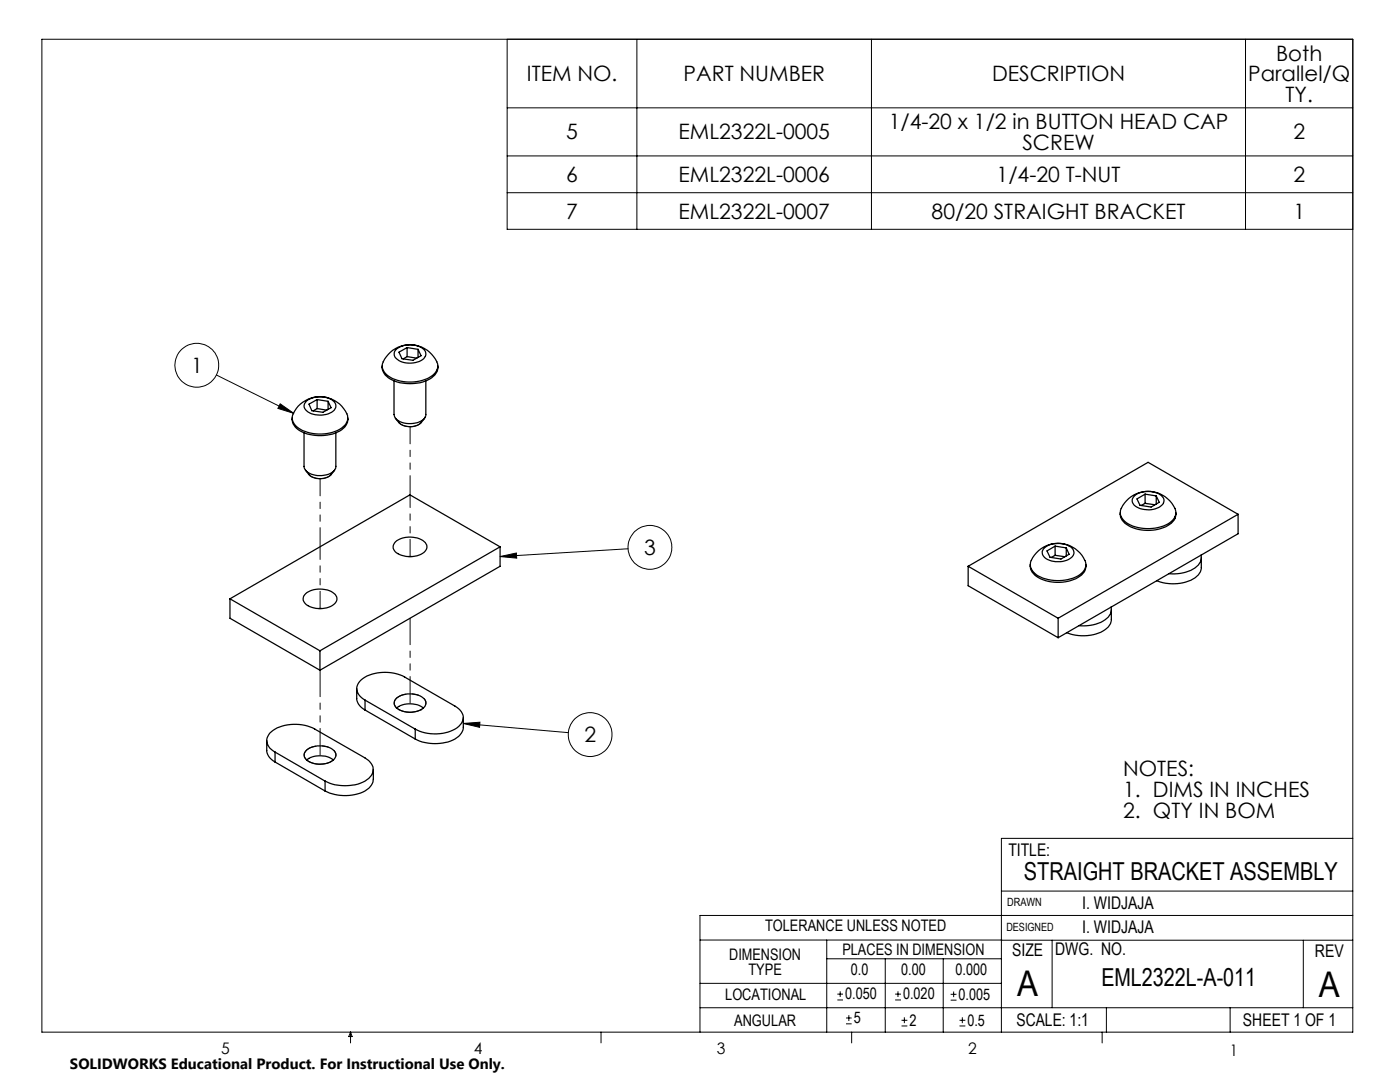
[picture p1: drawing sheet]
<svg xmlns="http://www.w3.org/2000/svg" width="279mm" height="216mm" viewBox="0 0 279 216" stroke-linecap="round" stroke-linejoin="round" font-family="sans-serif">
<g fill="none" stroke="#000" stroke-width=".2">
<path d="M8.4 7.8h261.6v198.2h-261.6zM101.2 7.8v38h168.8M127.1 7.8v38M173.9 7.8v38M248.6 7.8v38M101.2 31.1h168.8M101.2 38.5h168.8M101.2 21.5h168.8M43.2 74.8l15.4 7.7M55.9 80.6l2.7 1.9-3.1-1zM99.8 111.1l3.2-.8 .1 1.1zM125.3 109.5l-25.5 1.6"/>
<path d="M92.5 144.4l20.9 1.8M92.5 144.4l3.3-.3-.1 1zM199.8 177.8h70.2M270 167.3h-70.2v38.7M139.7 187.6h60.2M139.7 196.2h60.1M165 187.6v18.4M165 191.3h34.8M167.1 199.5h1.1M167.1 198.4h1.1M167.7 197.8v1.1M176.7 191.3v14.7"/>
<path d="M178.6 199.5h1.2M178.6 198.4h1.2M179.2 197.8v1.1M188.2 191.3v14.7M189.7 199.6h1.2M189.7 198.4h1.2M190.3 197.8v1.2M199.8 187.6h70.2M210 187.6v13.5M260.1 187.6v13.5M270 182.7h-130.3v23.3M70 206v2.1"/>
<path d="M70 206l.3 .8h-.7zM119.9 206v2.1M139.7 201.1h130.3M168.8 204.3h1.2M168.8 203.1h1.2M169.4 202.6v1.1M170 206v2.1M179.9 204.7h1.2M179.9 203.6h1.2M180.5 203v1.2M191.5 204.7h1.2M191.5 203.6h1.2"/>
<path d="M192.1 203v1.2M220 206v2.1M220.8 201.1v4.9M245.5 201.1v4.9"/>
<circle cx="39.3" cy="72.9" r="4.4"/>
<circle cx="129.7" cy="109.2" r="4.4"/>
<circle cx="117.8" cy="146.6" r="4.4"/>
</g>
<path d="M99.8 111.1l3.2-.8 .1 1.1zM92.5 144.4l3.3-.3-.1 1zM55.9 80.6l2.7 1.9-3.1-1z" fill="#000"/>
<g fill="none" stroke="#000" stroke-width=".25">
<path d="M63.3 79.7l-1.6 .9 .5 1.4 2.3 .3 1.6-.9-.6-1.3M63.3 79.7l2.2 .4M63.3 79.7v1.8M76.3 73a3.1 3.1 0 0 0 2.5 3.1 8.4 8.4 0 0 0 7.7-1l.3-.3 .5-.9 .1-.9M77.9 70.3a5.8 5.8 0 0 1 9.5 2.5 3.2 3.2 0 0 1-2.6 2.9 8.3 8.3 0 0 1-7.6-.9 2.14 2.14 0 0 1-.4-3.2zM78.6 76v6.7a2.43 2.43 0 0 0 2.5 1.8 3.5 3.5 0 0 0 3.9-1.6v-6.9M79.2 69.6a4.6 4.6 0 0 1 5.5 .2 1.48 1.48 0 0 1-1.1 2.3 4.1 4.1 0 0 1-4.9-1.1v-.7zM81.2 69.4l-1.6 .9 .6 1.3 2.2 .3 1.6-.9-.6-1.3M81.2 69.4l2.2 .3M81.2 71.2l2 .3M81.2 71.2l-.7 .4M81.2 69.4v1.8"/>
<path d="M83.4 69.7v1.6M58.3 83.4a3.1 3.1 0 0 0 2.6 3 8.4 8.4 0 0 0 7.6-.9l.3-.3 .6-1v-.8M59.5 81a5.8 5.8 0 0 1 9.9 2.2 3.1 3.1 0 0 1-2.5 2.9 8.2 8.2 0 0 1-7.7-1 2.13 2.13 0 0 1-.4-3.1zM60.7 86.4v6.7a2.25 2.25 0 0 0 2.2 1.7 3.7 3.7 0 0 0 4.1-1.4v-7M61 93.8l.6 .9a3.4 3.4 0 0 0 4.5 0l.7-.9M61.1 80a4.4 4.4 0 0 1 5.7 .3 1.37 1.37 0 0 1-.9 2.1 4.2 4.2 0 0 1-5.1-.9l-.1-.7zM63.3 81.5l-.8 .5M63.3 81.5l1.9 .3M65.5 80.1v1.6M78.9 83.5l.7 .8a3.5 3.5 0 0 0 4.5 0l.6-.8M225.2 99.5a5.8 5.8 0 0 1 9.5 2.6 3.2 3.2 0 0 1-2.6 2.9 8.1 8.1 0 0 1-7.9-1.2 2.32 2.32 0 0 1 .2-3.4zM226.3 99.1a4.5 4.5 0 0 1 5.7 0 1.33 1.33 0 0 1-.7 2.1 4.5 4.5 0 0 1-5.1-.7l-.2-.7z"/>
<path d="M228.5 98.6l-1.6 1 .6 1.2 2.2 .4 1.7-1-.6-1.2M228.5 98.6l2.3 .4M228.5 98.6v1.8M230.8 99v1.6M45.9 119.5l18 10.4M45.9 119.5v3.9l18 10.3M61 118.5a4.9 4.9 0 0 1 5.9 .1 1.5 1.5 0 0 1-.9 2.4 4.7 4.7 0 0 1-5.3-.8l-.2-.7 .1-.5zM79 108.1a4.9 4.9 0 0 1 5.9 .2 1.5 1.5 0 0 1-.9 2.3 4.7 4.7 0 0 1-5.3-.7l-.2-.8zM81.6 111.1h.5M99.8 109.1l-18-10.4-35.9 20.8M99.8 109.1l-35.9 20.8M99.8 109.1v3.9l-35.9 20.7"/>
<path d="M193.2 113l18 10.4M193.2 113v3.9l18 10.3M205.6 112.6a3.4 3.4 0 0 0 3 3.3 8.3 8.3 0 0 0 7.2-1.1l.7-1 .2-1.2M206.8 110.3a5.8 5.8 0 0 1 9.9 2.2 3.2 3.2 0 0 1-2.5 2.9 8.4 8.4 0 0 1-7.7-1 2.35 2.35 0 0 1-.1-3.6zM208.2 109.5a4.4 4.4 0 0 1 5.9 .1 1.42 1.42 0 0 1-1 2.1 4.5 4.5 0 0 1-4.8-.7l-.3-.7zM210.6 109l-1.6 .9 .6 1.3 2.1 .3 1.7-.9-.6-1.3M210.6 109l2.2 .3M210.6 110.8l-.8 .4M210.6 110.8l1.9 .3M210.6 109v1.8M212.8 109.3v1.6M223.6 102.3a2.92 2.92 0 0 0 2 2.8 8.4 8.4 0 0 0 8.2-.7l.7-.9 .2-1.2"/>
<path d="M228.5 100.4l2 .3M228.5 100.4l-.7 .5M239.7 110.8a2.83 2.83 0 0 1-2 3 9 9 0 0 1-4.4 .7M239.7 111.3v1.9a3.2 3.2 0 0 1-2.5 2.8 9.1 9.1 0 0 1-6.3-.1M247.1 102.6l-18-10.3-35.9 20.7M247.1 102.6l-35.9 20.8M247.1 102.6v3.9l-35.9 20.7M63.6 121.4h.5M63.9 129.9v3.8M71.2 137.4v2a2.84 2.84 0 0 0 1.6 2.3M72.8 139.7a2.4 2.4 0 0 1-1.2-3.5 7.3 7.3 0 0 1 7.2-1.8l1.6 .5 10.4 6a2.4 2.4 0 0 1 1.3 3.5 7.3 7.3 0 0 1-7.3 1.8l-1.9-.7M72.8 139.7l10.1 5.8"/>
<path d="M72.8 139.7v2M79.2 139.3a4.4 4.4 0 0 1 5.6 .4 1.48 1.48 0 0 1-1.1 2 4.4 4.4 0 0 1-4.8-.7l-.2-.5v-.5zM211.2 123.4v3.8M221.7 121.1a2.83 2.83 0 0 1-2 3.1 9 9 0 0 1-4.4 .6M221.8 121.6v2a3.2 3.2 0 0 1-2.6 2.7 9.1 9.1 0 0 1-6.3 0M53.2 147.8v2a2.84 2.84 0 0 0 1.7 2.2M54.9 150.1a2.4 2.4 0 0 1-1.3-3.5 7.3 7.3 0 0 1 7.3-1.9l1.5 .5 10.4 6a2.45 2.45 0 0 1 1.7 2.3 2.45 2.45 0 0 1-1.7 2.4 9.1 9.1 0 0 1-7.9 0M54.9 150.1l10 5.8M54.9 150.1v1.9M54.9 152l10 5.8M61.2 151.7a4.6 4.6 0 0 1 5.3 0M61.2 149.6a4.7 4.7 0 0 1 5.5 .2 1.44 1.44 0 0 1-.9 2.3 4.2 4.2 0 0 1-5-1l-.1-.7z"/>
<path d="M64.9 155.9v1.9M72.8 141.7l10.1 5.8M74.5 153.6v1.9a3.5 3.5 0 0 1-3.1 2.9 9.1 9.1 0 0 1-6.5-.6M79.2 141.3a4.6 4.6 0 0 1 5.3 0M82.9 145.5v2M92.5 143.2v1.9a3.6 3.6 0 0 1-3.1 3 9.3 9.3 0 0 1-6.5-.6"/>
</g>
<path d="M61.6 151.9a4.5 4.5 0 0 0 5.2-.5 1.37 1.37 0 0 0-.8-2.1 4.4 4.4 0 0 0-5.1 .7 1.35 1.35 0 0 0 .7 1.9M79.6 141.6a4.5 4.5 0 0 0 5.2-.6 1.37 1.37 0 0 0-.9-2.1 4.4 4.4 0 0 0-5.1 .8 1.35 1.35 0 0 0 .8 1.9" fill="none" stroke="#000" stroke-width=".2" stroke-dasharray="6.3 1.3 1.3 1.3 1.3 1.3" stroke-dashoffset="1.5"/>
<path d="M66.1 94.7a3.4 3.4 0 0 1-4.4 0M84.1 84.3a3.4 3.4 0 0 1-4.5 0" fill="none" stroke="#000" stroke-width=".2" stroke-dasharray="6.3 1.3 1.3 1.3 1.3 1.3"/>
<path d="M63.9 95.5v25.9M81.8 85.1v26" fill="none" stroke="#000" stroke-width=".2" stroke-dasharray="6.3 1.3 1.3 1.3 1.3 1.3" stroke-dashoffset="2.9"/>
<path d="M63.9 133.7v16.9M81.8 123.4v16.9" fill="none" stroke="#000" stroke-width=".2" stroke-dasharray="6.3 1.3 1.3 1.3 1.3 1.3" stroke-dashoffset="1.1"/>
<g font-size="7.1">
<text x="203" y="198.7">A</text>
<text x="263.2" y="198.9">A</text>
</g>
<g font-size="4.9">
<text x="204.3" y="175.7">STRAIGHT BRACKET ASSEMBLY</text>
<text x="219.8" y="196.7">EML2322L-A-011</text>
</g>
<g font-size="4.2">
<text x="105.1" y="16.2">ITEM NO.</text>
<text x="136.4" y="16.2">PART NUMBER</text>
<text x="198" y="16.2">DESCRIPTION</text>
<text x="249.1" y="16.2">Parallel/Q</text>
<text x="254.7" y="12.1">Both</text>
<text x="256.6" y="20.3">TY.</text>
<text x="113" y="27.8">5</text>
<text x="135.4" y="27.8">EML2322L-0005</text>
<text x="177.4" y="25.8">1/4-20 x 1/2 in BUTTON HEAD CAP</text>
<text x="204" y="29.9">SCREW</text>
<text x="258.1" y="27.8">2</text>
<text x="113" y="36.3">6</text>
<text x="135.4" y="36.3">EML2322L-0006</text>
<text x="198.9" y="36.3">1/4-20 T-NUT</text>
<text x="258.1" y="36.3">2</text>
<text x="113" y="43.6">7</text>
<text x="135.4" y="43.6">EML2322L-0007</text>
<text x="185.9" y="43.6">80/20 STRAIGHT BRACKET</text>
<text x="258.1" y="43.6">1</text>
<text x="38.1" y="74.4">1</text>
<text x="128.6" y="110.7">3</text>
<text x="116.6" y="148.1">2</text>
<text x="224.2" y="154.8">NOTES:</text>
<text x="224.2" y="158.9">1. DIMS IN INCHES</text>
<text x="224.2" y="163.1">2. QTY IN BOM</text>
</g>
<g font-size="3.5">
<text x="201.2" y="170.7">TITLE:</text>
<text x="216" y="181.4">I. WIDJAJA</text>
<text x="202" y="190.7">SIZE</text>
<text x="210.6" y="190.6">DWG. NO.</text>
<text x="216" y="186.2">I. WIDJAJA</text>
<text x="262.4" y="190.9">REV</text>
<text x="202.9" y="204.6">SCALE: 1:1</text>
<text x="248.1" y="204.6">SHEET 1 OF 1</text>
</g>
<g font-size="3.2">
<text x="152.7" y="185.7">TOLERANCE UNLESS NOTED</text>
<text x="145.5" y="191.5">DIMENSION</text>
<text x="168.1" y="190.5">PLACES IN DIMENSION</text>
<text x="149.4" y="194.6">TYPE</text>
<text x="169.8" y="194.6">0.0</text>
<text x="179.8" y="194.6">0.00</text>
<text x="190.7" y="194.6">0.000</text>
<text x="144.7" y="199.6">LOCATIONAL</text>
<text x="168.7" y="199.4">0.050</text>
<text x="180.2" y="199.4">0.020</text>
<text x="191.3" y="199.5">0.005</text>
<text x="146.5" y="204.6">ANGULAR</text>
<text x="170.4" y="204.2">5</text>
<text x="181.5" y="204.6">2</text>
<text x="193.1" y="204.6">0.5</text>
<text x="44.2" y="210.4">5</text>
<text x="94.6" y="210.3">4</text>
<text x="143.1" y="210.4">3</text>
<text x="193.2" y="210.3">2</text>
<text x="245.4" y="210.6">1</text>
</g>
<text font-size="3" x="14" y="213.3">SOLIDWORKS Educational Product. For Instructional Use Only.</text>
<g font-size="2.3">
<text x="200.8" y="185.7">DESIGNED</text>
<text x="201" y="180.9">DRAWN</text>
</g>
</svg>
